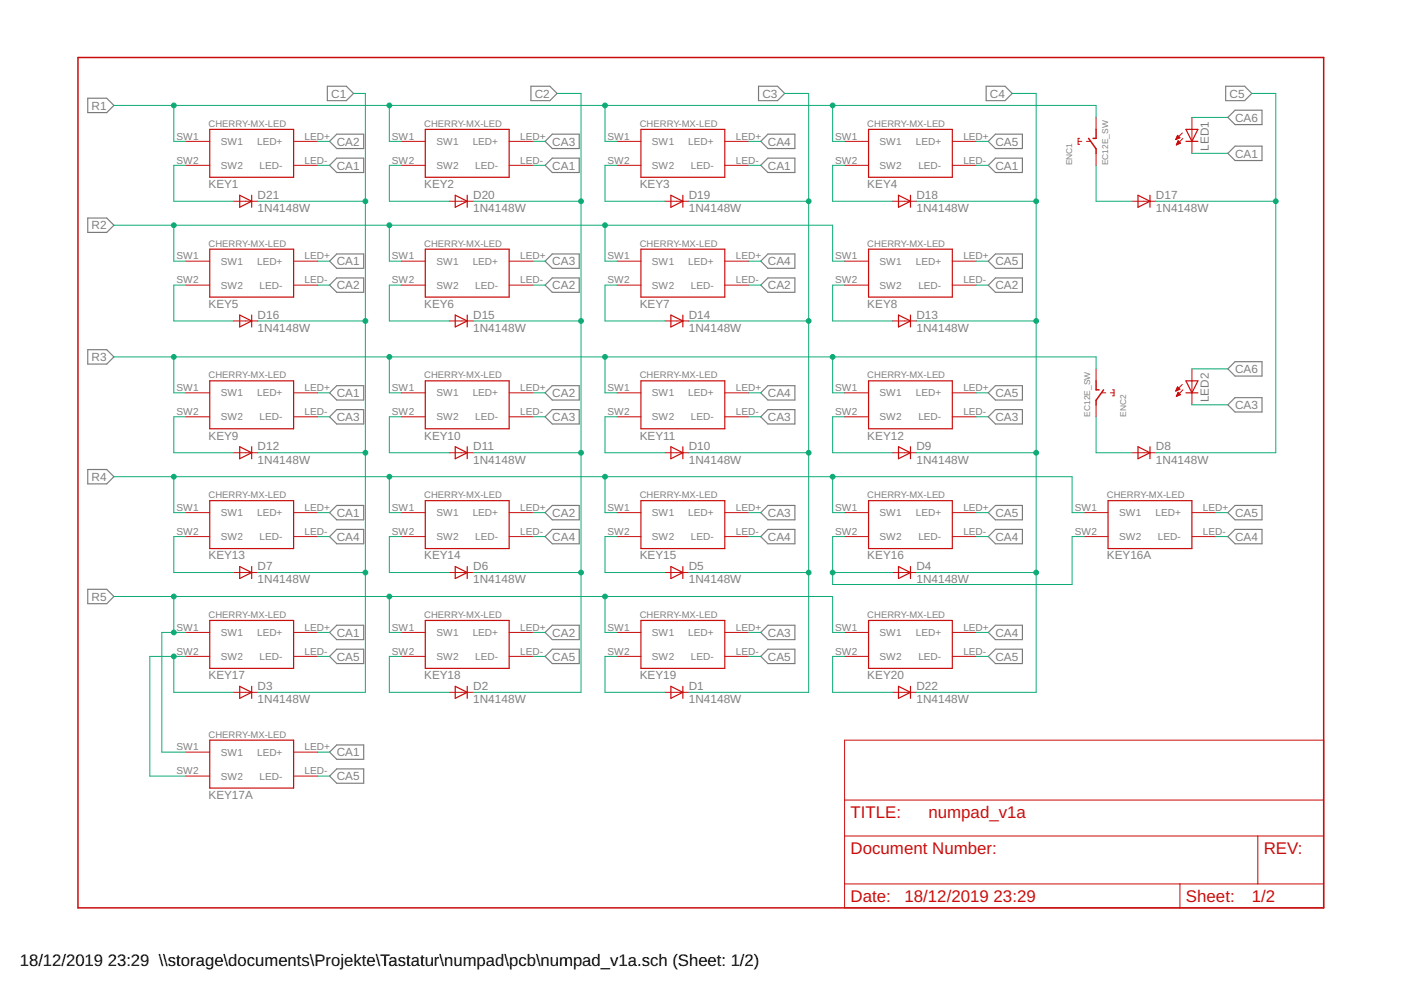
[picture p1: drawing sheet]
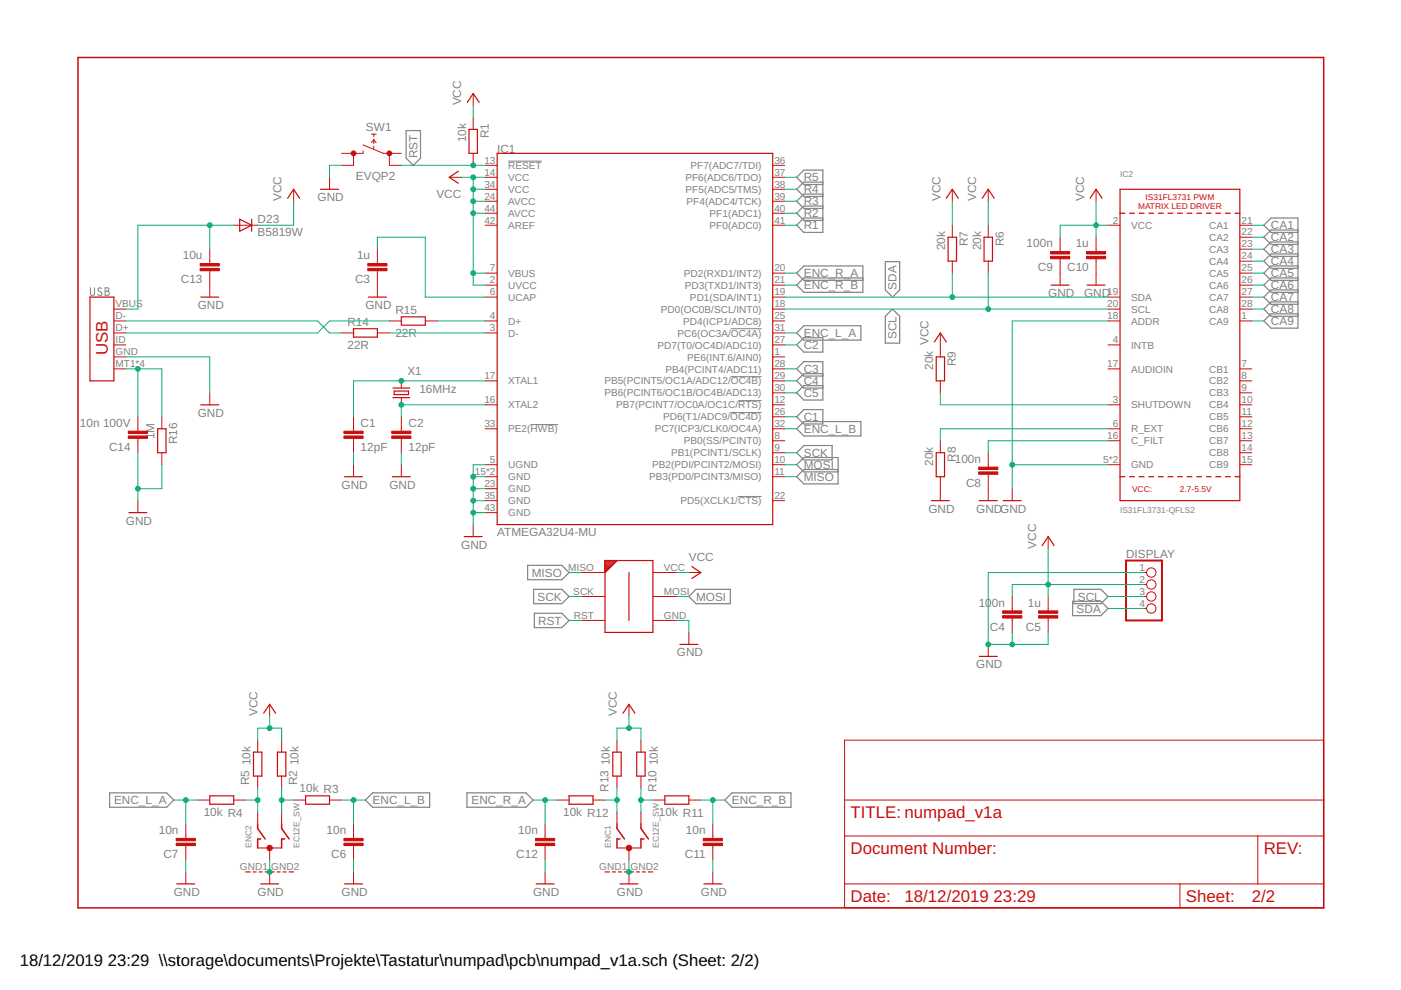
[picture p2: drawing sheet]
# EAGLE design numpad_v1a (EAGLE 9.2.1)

## Sheet 1 of 2: Key Matrix

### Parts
D1  1N4148W  DIODE-SOD123  [SOD123]
D2  1N4148W  DIODE-SOD123  [SOD123]
D3  1N4148W  DIODE-SOD123  [SOD123]
D4  1N4148W  DIODE-SOD123  [SOD123]
D5  1N4148W  DIODE-SOD123  [SOD123]
D6  1N4148W  DIODE-SOD123  [SOD123]
D7  1N4148W  DIODE-SOD123  [SOD123]
D8  1N4148W  DIODE-SOD123  [SOD123]
D9  1N4148W  DIODE-SOD123  [SOD123]
D10  1N4148W  DIODE-SOD123  [SOD123]
D11  1N4148W  DIODE-SOD123  [SOD123]
D12  1N4148W  DIODE-SOD123  [SOD123]
D13  1N4148W  DIODE-SOD123  [SOD123]
D14  1N4148W  DIODE-SOD123  [SOD123]
D15  1N4148W  DIODE-SOD123  [SOD123]
D16  1N4148W  DIODE-SOD123  [SOD123]
D17  1N4148W  DIODE-SOD123  [SOD123]
D18  1N4148W  DIODE-SOD123  [SOD123]
D19  1N4148W  DIODE-SOD123  [SOD123]
D20  1N4148W  DIODE-SOD123  [SOD123]
D21  1N4148W  DIODE-SOD123  [SOD123]
D22  1N4148W  DIODE-SOD123  [SOD123]
ENC1  EC12E_SW  [ALPS_EC12E_SW]
ENC2  EC12E_SW  [ALPS_EC12E_SW]
KEY1  CHERRY-MX-LED  [CHERRY-MX-LED]
KEY2  CHERRY-MX-LED  [CHERRY-MX-LED]
KEY3  CHERRY-MX-LED  [CHERRY-MX-LED]
KEY4  CHERRY-MX-LED  [CHERRY-MX-LED]
KEY5  CHERRY-MX-LED  [CHERRY-MX-LED]
KEY6  CHERRY-MX-LED  [CHERRY-MX-LED]
KEY7  CHERRY-MX-LED  [CHERRY-MX-LED]
KEY8  CHERRY-MX-LED  [CHERRY-MX-LED]
KEY9  CHERRY-MX-LED  [CHERRY-MX-LED]
KEY10  CHERRY-MX-LED  [CHERRY-MX-LED]
KEY11  CHERRY-MX-LED  [CHERRY-MX-LED]
KEY12  CHERRY-MX-LED  [CHERRY-MX-LED]
KEY13  CHERRY-MX-LED  [CHERRY-MX-LED]
KEY14  CHERRY-MX-LED  [CHERRY-MX-LED]
KEY15  CHERRY-MX-LED  [CHERRY-MX-LED]
KEY16  CHERRY-MX-LED_NOHOLES  [CHERRY-MX-LED_NOHOLES]
KEY16A  CHERRY-MX-LED  [CHERRY-MX-LED]
KEY17  CHERRY-MX-LED  [CHERRY-MX-LED]
KEY17A  CHERRY-MX-LED_NOHOLES  [CHERRY-MX-LED_NOHOLES]
KEY18  CHERRY-MX-LED  [CHERRY-MX-LED]
KEY19  CHERRY-MX-LED  [CHERRY-MX-LED]
KEY20  CHERRY-MX-LED  [CHERRY-MX-LED]
LED1  LED3MM  [LED3MM]
LED2  LED3MM  [LED3MM]

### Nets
C1: D3.C D7.C D12.C D16.C D21.C ; also sheet 2
C2: D2.C D6.C D11.C D15.C D20.C ; also sheet 2
C3: D1.C D5.C D10.C D14.C D19.C ; also sheet 2
C4: D4.C D9.C D13.C D18.C D22.C ; also sheet 2
C5: D8.C D17.C ; also sheet 2
CA1: KEY1.LED- KEY2.LED- KEY3.LED- KEY4.LED- KEY5.LED+ KEY9.LED+ KEY13.LED+ KEY17.LED+ KEY17A.LED+ LED1.K(C) ; also sheet 2
CA2: KEY1.LED+ KEY5.LED- KEY6.LED- KEY7.LED- KEY8.LED- KEY10.LED+ KEY14.LED+ KEY18.LED+ ; also sheet 2
CA3: KEY2.LED+ KEY6.LED+ KEY9.LED- KEY10.LED- KEY11.LED- KEY12.LED- KEY15.LED+ KEY19.LED+ LED2.K(C) ; also sheet 2
CA4: KEY3.LED+ KEY7.LED+ KEY11.LED+ KEY13.LED- KEY14.LED- KEY15.LED- KEY16.LED- KEY16A.LED- KEY20.LED+ ; also sheet 2
CA5: KEY4.LED+ KEY8.LED+ KEY12.LED+ KEY16.LED+ KEY16A.LED+ KEY17.LED- KEY17A.LED- KEY18.LED- KEY19.LED- KEY20.LED- ; also sheet 2
CA6: LED1.A LED2.A ; also sheet 2
N$1: D21.A KEY1.SW2
N$2: D16.A KEY5.SW2
N$3: D12.A KEY9.SW2
N$4: D7.A KEY13.SW2
N$5: D15.A KEY6.SW2
N$6: D20.A KEY2.SW2
N$7: D11.A KEY10.SW2
N$8: D6.A KEY14.SW2
N$9: D5.A KEY15.SW2
N$10: D10.A KEY11.SW2
N$11: D14.A KEY7.SW2
N$12: D19.A KEY3.SW2
N$22: D8.A ENC2.E
N$23: D17.A ENC1.E
N$34: D3.A KEY17.SW2 KEY17A.SW2
N$35: D2.A KEY18.SW2
N$36: D1.A KEY19.SW2
N$39: D4.A KEY16.SW2 KEY16A.SW2
N$40: D9.A KEY12.SW2
N$41: D13.A KEY8.SW2
N$42: D18.A KEY4.SW2
N$43: D22.A KEY20.SW2
R1: ENC1.D KEY1.SW1 KEY2.SW1 KEY3.SW1 KEY4.SW1 ; also sheet 2
R2: KEY5.SW1 KEY6.SW1 KEY7.SW1 KEY8.SW1 ; also sheet 2
R3: ENC2.D KEY9.SW1 KEY10.SW1 KEY11.SW1 KEY12.SW1 ; also sheet 2
R4: KEY13.SW1 KEY14.SW1 KEY15.SW1 KEY16.SW1 KEY16A.SW1 ; also sheet 2
R5: KEY17.SW1 KEY17A.SW1 KEY18.SW1 KEY19.SW1 KEY20.SW1 ; also sheet 2

## Sheet 2 of 2: µC, LEDs, Display, Encoders

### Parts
C1  12pF  C-EUC0603  [C0603]
C2  12pF  C-EUC0603  [C0603]
C3  1u  C-EUC0603  [C0603]
C4  100n  C-EUC0603  [C0603]
C5  1u  C-EUC0603  [C0603]
C6  10n  C-EUC0603  [C0603]
C7  10n  C-EUC0603  [C0603]
C8  100n  C-EUC0603  [C0603]
C9  100n  C-EUC0603  [C0603]
C10  1u  C-EUC0603  [C0603]
C11  10n  C-EUC0603  [C0603]
C12  10n  C-EUC0603  [C0603]
C13  10u  C-EUC0603  [C0603]
C14  10n 100V  C-EUC0603  [C0603]
D23  B5819W  DIODE-SOD123  [SOD123]
DISPLAY  PINHD-1X4  [1X04]
IC1  ATMEGA32U4-MU  MCU-ATMEGA32U4-MUR(VQFN44)  [QFN44G-0.5-7X7MM]
IC2  IS31FL3731-QFLS2  IS31FL3731QFN  [QFN28_4MM_0.4MM]
ISP  AVR-ISP-6-EDGE  [6PAD_ISP]
R1  10k  R-EU_R0603  [R0603]
R2  10k  R-EU_R0603  [R0603]
R3  10k  R-EU_R0603  [R0603]
R4  10k  R-EU_R0603  [R0603]
R5  10k  R-EU_R0603  [R0603]
R6  20k  R-EU_R0603  [R0603]
R7  20k  R-EU_R0603  [R0603]
R8  20k  R-EU_R0603  [R0603]
R9  20k  R-EU_R0603  [R0603]
R10  10k  R-EU_R0603  [R0603]
R11  10k  R-EU_R0603  [R0603]
R12  10k  R-EU_R0603  [R0603]
R13  10k  R-EU_R0603  [R0603]
R14  22R  R-EU_R0603  [R0603]
R15  22R  R-EU_R0603  [R0603]
R16  1M  R-EU_R0603  [R0603]
SW1  EVQP2  [EVQP2]
USB  USB_MICRO-B_SMT  [USB-MICROB]
X1  16MHz  KX-7  [3.2X2.5_KX-7]

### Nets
C1: IC1.26(PD6(T1/ADC9/!OC4D)) ; also sheet 1
C2: IC1.27(PD7(T0/OC4D/ADC10)) ; also sheet 1
C3: IC1.28(PB4(PCINT4/ADC11)) ; also sheet 1
C4: IC1.29(PB5(PCINT5/OC1A/ADC12/!OC4B)) ; also sheet 1
C5: IC1.30(PB6(PCINT6/OC1B/OC4B/ADC13)) ; also sheet 1
CA1: IC2.21(CA1) ; also sheet 1
CA2: IC2.22(CA2) ; also sheet 1
CA3: IC2.23(CA3) ; also sheet 1
CA4: IC2.24(CA4) ; also sheet 1
CA5: IC2.25(CA5) ; also sheet 1
CA6: IC2.26(CA6) ; also sheet 1
CA7: IC2.27(CA7)
CA8: IC2.28(CA8)
CA9: IC2.1(CA9)
ENC_L_A: C7.2 IC1.31(PC6(OC3A/!OC4A)) R4.1
ENC_L_B: C6.2 IC1.32(PC7(ICP3/CLK0/OC4A)) R3.2
ENC_R_A: C12.2 IC1.20(PD2(RXD1/INT2)) R12.1
ENC_R_B: C11.2 IC1.21(PD3(TXD1/INT3)) R11.2
GND: C1.2 C2.2 C3.1 C4.1 C5.1 C6.1 C7.1 C8.1 C9.1 C10.1 C11.1 C12.1 C13.1 C14.1 DISPLAY.1 ENC1.C ENC1.GND1(G) ENC1.GND2(G) ENC2.C ENC2.GND1(G) ENC2.GND2(G) IC1.5(UGND) IC1.15(GND) IC1.23(GND) IC1.35(GND) IC1.43(GND) IC1.TAB(GND) IC2.5(GND) IC2.18(ADDR) IC2.THERMAL(GND) ISP.GND R8.2 R16.2 SW1.2 USB.GND
MISO: IC1.11(PB3(PD0/PCINT3/MISO)) ISP.MISO
MOSI: IC1.10(PB2(PDI/PCINT2/MOSI)) ISP.MOSI
N$13: IC1.4(D+) R15.2
N$14: IC1.3(D-) R14.2
N$15: R14.1 USB.D-
N$16: R15.1 USB.D+
N$17: C1.1 IC1.17(XTAL1) X1.3
N$18: C13.2 D23.A USB.VBUS
N$19: C2.1 IC1.16(XTAL2) X1.1
N$20: C3.2 IC1.6(UCAP)
N$21: IC2.6(R_EXT) R8.1
N$24: C8.2 IC2.16(C_FILT)
N$25: IC2.3(SHUTDOWN) R9.2
N$26: ENC2.A R4.2 R5.2
N$28: ENC1.A R12.2 R13.2
N$31: ENC2.B R2.2 R3.1
N$33: ENC1.B R10.2 R11.1
N$37: C14.2 R16.1 USB.MT1(SHIELD) USB.MT2(SHIELD) USB.P$1(SHIELD) USB.P$2(SHIELD)
R1: IC1.41(PF0(ADC0)) ; also sheet 1
R2: IC1.40(PF1(ADC1)) ; also sheet 1
R3: IC1.39(PF4(ADC4/TCK)) ; also sheet 1
R4: IC1.38(PF5(ADC5/TMS)) ; also sheet 1
R5: IC1.37(PF6(ADC6/TDO)) ; also sheet 1
RST: IC1.13(!RESET) ISP.RST R1.2 SW1.3
SCK: IC1.9(PB1(PCINT1/SCLK)) ISP.SCK
SCL: DISPLAY.3 IC1.18(PD0(OC0B/SCL/INT0)) IC2.20(SCL) R6.2
SDA: DISPLAY.4 IC1.19(PD1(SDA/INT1)) IC2.19(SDA) R7.2
VCC: C4.2 C5.2 C9.2 C10.2 D23.C DISPLAY.2 IC1.2(UVCC) IC1.7(VBUS) IC1.14(VCC) IC1.24(AVCC) IC1.34(VCC) IC1.44(AVCC) IC2.2(VCC) ISP.VCC R1.1 R2.1 R5.1 R6.1 R7.1 R9.1 R10.1 R13.1
Unconnected: IC1.1(PE6(INT.6/AIN0)) IC1.8(PB0(SS/PCINT0)) IC1.12(PB7(PCINT7/OC0A/OC1C/!RTS)) IC1.22(PD5(XCLK1/!CTS)) IC1.25(PD4(ICP1/ADC8)) IC1.33(PE2(!HWB)) IC1.36(PF7(ADC7/TDI)) IC1.42(AREF) IC2.4(INTB) IC2.7(CB1) IC2.8(CB2) IC2.9(CB3) IC2.10(CB4) IC2.11(CB5) IC2.12(CB6) IC2.13(CB7) IC2.14(CB8) IC2.15(CB9) IC2.17(AUDIOIN) SW1.1 SW1.4 USB.ID

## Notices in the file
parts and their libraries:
crystal-geyer_V1_0: Copyright: Geyer-Electronic
microbuilder: This work is placed in the public domain, and may be freely used for commercial and non-commercial work with the following conditions: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
